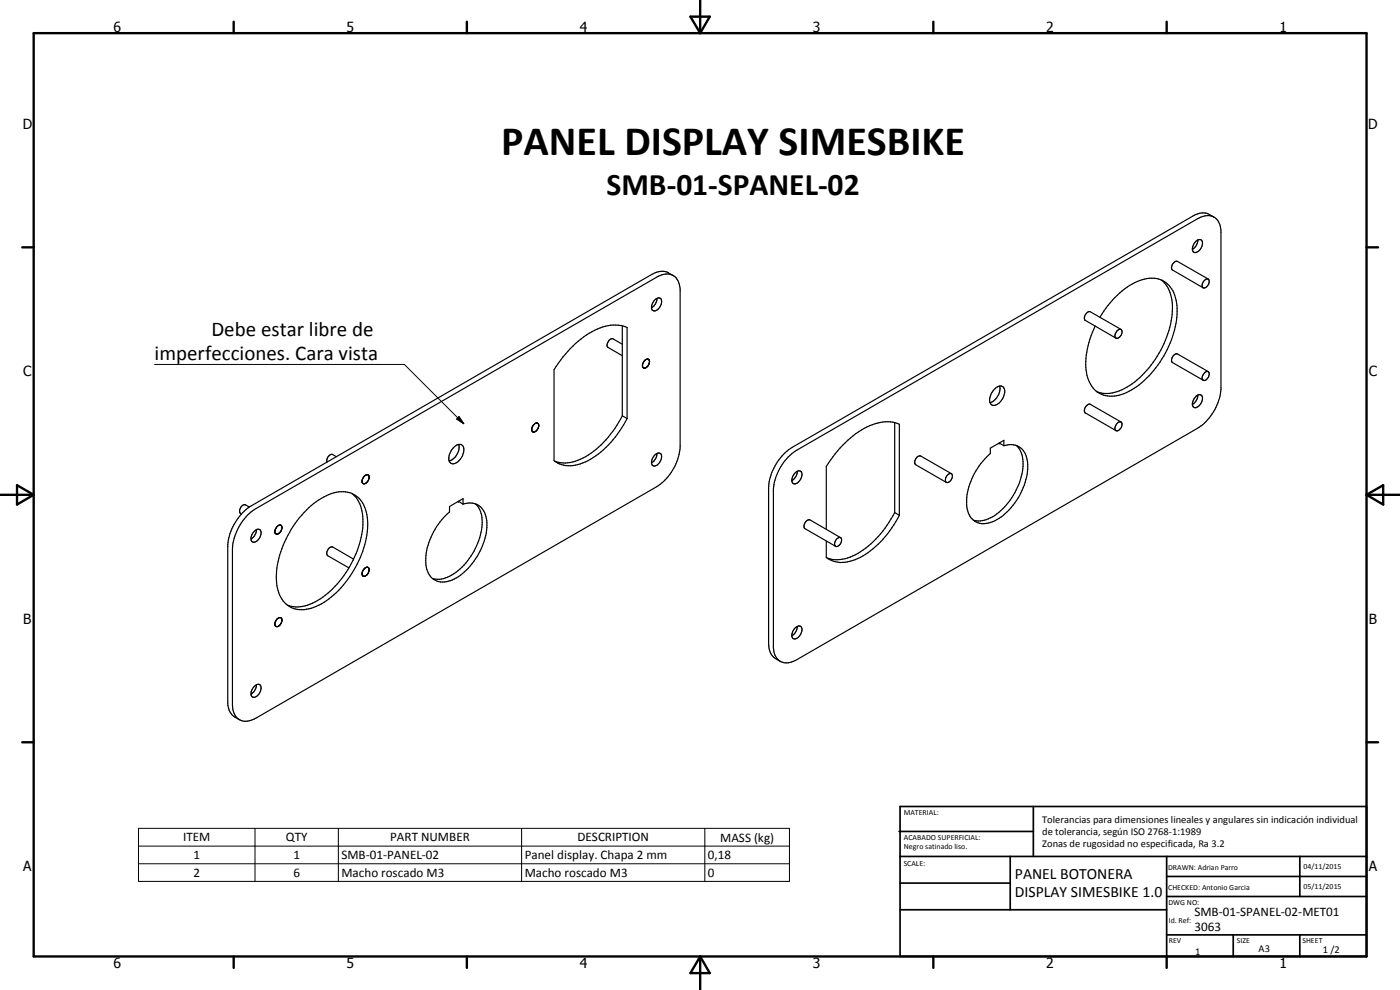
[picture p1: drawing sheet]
<svg xmlns="http://www.w3.org/2000/svg" width="420mm" height="297mm" viewBox="0 0 420 297" stroke-linecap="round" stroke-linejoin="round" font-family="sans-serif">
<g fill="none" stroke="#000" stroke-width=".35">
<path d="M359 72.3a1.06 1.06 0 0 1 1.3-.4 1.06 1.06 0 0 1 .6 1.3 2.34 2.34 0 0 1-2.7 2.4 2.57 2.57 0 0 1 .8-3.3zM359.5 72a3.2 3.2 0 0 1-1.7 2.8M364.4 65.2a4.8 4.8 0 0 0-5-1l-.9 .4-120.8 69.6a15.6 15.6 0 0 0-7 12.3v46.5a5.2 5.2 0 0 0 2 4.6l1.4 .8M186.8 97.8v27M196.4 90.1a1.11 1.11 0 0 1 1.1-.7 1.11 1.11 0 0 1 1 .8 2.64 2.64 0 0 1-2.5 3 2.15 2.15 0 0 1 .4-3.1zM197.1 89.5a3.1 3.1 0 0 1-1.6 2.8M201.8 82.6a5 5 0 0 0-4.7 .6l-120.2 69.4a15.5 15.5 0 0 0-7.1 12.2v46.6a4.3 4.3 0 0 0 4 5l1.5-.2 1.6-.8 120.2-69.4a15.8 15.8 0 0 0 7-11.6v-47.7a5.2 5.2 0 0 0-1.9-3.9l-1.6-.9a5 5 0 0 0-5 .4l-120.2 69.5a15.8 15.8 0 0 0-7 11.6v47.7a5.1 5.1 0 0 0 3.4 4.8M330.1 95.2a24.5 24.5 0 0 1 12.7-11.3 7.4 7.4 0 0 1 10.2 6.1 25.8 25.8 0 0 1-4.3 17.7 23.6 23.6 0 0 1-12.8 10.9 7.4 7.4 0 0 1-9.7-6 24.2 24.2 0 0 1 2.5-14.8M336.5 98.8l-9.3-5.2a1.67 1.67 0 0 0-1.5 2.5l9.2 5.4M336.5 98.8a1.76 1.76 0 0 1-1.6 2.7M336.5 98.8a1.69 1.69 0 0 0-1.6 .9 1.69 1.69 0 0 0 0 1.8M348.5 84a11.2 11.2 0 0 1 3.3 10.4 30.2 30.2 0 0 1-14.3 22.1 9.6 9.6 0 0 1-8.3 1"/>
<path d="M362.6 83.7l-9.2-5.3a1.67 1.67 0 0 0-1.5 2.6l9.2 5.4M362.6 83.7a1.76 1.76 0 0 1-1.5 2.7M362.6 83.7a1.75 1.75 0 0 0-1.5 2.7M171.2 104.6a20.9 20.9 0 0 1 12.9-7.1l2.2 .2 1.9 .6v27.3a27.2 27.2 0 0 1-14.1 13.6 8.1 8.1 0 0 1-7.8-1v-27.3l2.6-3.8zM186.8 103.3l-3-1.7a1.89 1.89 0 0 0-1.5 2.4l4.5 2.7M193.5 108.2a.76 .76 0 0 1 .8-.5 .76 .76 0 0 1 .6 .8 1.87 1.87 0 0 1-1.8 1.9 1.6 1.6 0 0 1 .4-2.2zM298.2 117a2.02 2.02 0 0 1 3-.8 4 4 0 0 1-3.2 5.4 2.08 2.08 0 0 1-.7-3.1zM300 115.8a4.6 4.6 0 0 1-2.9 5M359 118.9a1.1 1.1 0 0 1 1.5-.3 1.1 1.1 0 0 1 .3 1.5 3.1 3.1 0 0 1-2 2.2h-.5a1.88 1.88 0 0 1 .3-2.9zM359.5 118.5a3.2 3.2 0 0 1-1.7 2.8M362.6 111.5l-9.2-5.3a1.67 1.67 0 0 0-1.5 2.6l9.2 5.3M362.6 111.5a1.74 1.74 0 0 1-1.5 2.6"/>
<path d="M362.6 111.5a1.73 1.73 0 0 0-1.5 2.6M101 137l-1.1-.6a1.68 1.68 0 0 0-1.8 2.3M136.2 134.2a1.66 1.66 0 0 1 1.5-.9 1.66 1.66 0 0 1 1.4 1 4.4 4.4 0 0 1-3.2 4.9 1.81 1.81 0 0 1-1-2.8zM137.7 133.3a4.5 4.5 0 0 1-2.9 5M160.2 127.4a.77 .77 0 0 1 .9-.5 .77 .77 0 0 1 .6 .8 1.69 1.69 0 0 1-1.8 1.9 1.6 1.6 0 0 1 .3-2.2zM186.8 124.8a28.7 28.7 0 0 1-12.6 13 9.3 9.3 0 0 1-7.8 .5M186.8 124.8l1.4 .8M196.4 136.6a1.27 1.27 0 0 1 2-.3 2.84 2.84 0 0 1-2.2 3.5 1.62 1.62 0 0 1-.2-2.6zM197.1 136.1a3.1 3.1 0 0 1-1.6 2.8M236.5 137.1l2.7-2.1 120.2-69.3a4.3 4.3 0 0 1 6.1 .5l.6 1.3 .3 1.6v47.8a15.6 15.6 0 0 1-7 11.6l-120.2 69.4a4.4 4.4 0 0 1-5.9-.2l-.7-1.1-.5-2.2v-47.7a16.5 16.5 0 0 1 4.4-9.6zM268.5 126.8v27M297.2 134.5l4.1-2.4v1.6a5.2 5.2 0 0 1 7.1 5 19.5 19.5 0 0 1-10.4 17.8 5.3 5.3 0 0 1-7.9-5.1 20.2 20.2 0 0 1 7.1-15.3z"/>
<path d="M299.9 132.9l1.4 .8M305 133.6a8 8 0 0 1 1.9 7.8 20.2 20.2 0 0 1-9.6 14 6.8 6.8 0 0 1-5.2 .6M336.5 126.6l-.3-.1a1.85 1.85 0 0 0-1.3 2.7M336.5 126.6l-9.3-5.3a1.81 1.81 0 0 0-1.6 2.5l9.3 5.4M336.5 126.6a1.77 1.77 0 0 1-1.6 2.6M74.8 152.1l-1.1-.6a1.72 1.72 0 0 0-1.5 2.6l.3 .1M76.2 159.5a1.14 1.14 0 0 1 1.6-.7 1.14 1.14 0 0 1 .5 1.7 2.5 2.5 0 0 1-2.5 2.1 2.16 2.16 0 0 1 .4-3.1zM77 158.9a3.3 3.3 0 0 1-1.7 2.8M83.1 158l1-.5a1.59 1.59 0 0 1-.5 2.6l-.8 .1a1.53 1.53 0 0 1 .3-2.2zM91.3 153.8a17.1 17.1 0 0 1 11.8-6.3 7.5 7.5 0 0 1 7 6.9 27.2 27.2 0 0 1-6.4 20.3 19.9 19.9 0 0 1-12.4 8.2 7.4 7.4 0 0 1-8-6.5 24.3 24.3 0 0 1 3.6-16.6l1.7-2.8zM105.6 148.1a9.5 9.5 0 0 1 3.3 7.6 29.5 29.5 0 0 1-15.1 25.3 9.7 9.7 0 0 1-7.5 .6M109.3 142.9l.8-.5a.92 .92 0 0 1 .5 1.6 1.29 1.29 0 0 1-1.8 1 1.96 1.96 0 0 1 .5-2.1z"/>
<path d="M134.9 152l4.1-2.4v1.7a5 5 0 0 1 6.8 3.6 18.1 18.1 0 0 1-4.7 14.9 11.5 11.5 0 0 1-8.9 4.8 5.4 5.4 0 0 1-4.4-5.7 20.2 20.2 0 0 1 7.1-15.3zM137.6 150.4l1.4 .9M142.7 151.2a8.6 8.6 0 0 1 1.6 8.6 18.6 18.6 0 0 1-11.2 13.8l-1.8 .2-1.5-.2M238.5 142a1.15 1.15 0 0 1 1.6-.7 1.15 1.15 0 0 1 .5 1.7 2.45 2.45 0 0 1-2.4 2.1 2.15 2.15 0 0 1 .3-3.1zM239.3 141.4a3.5 3.5 0 0 1-1.7 2.8M268.5 153.8a28.6 28.6 0 0 1-13.3 13.3 9.5 9.5 0 0 1-7.1 .3M268.5 153.8l1.4 .8M269.9 154.6v-27.3a12.2 12.2 0 0 0-11.4 1.7 33.2 33.2 0 0 0-10.5 11v18.8M269.9 154.6a28 28 0 0 1-13.3 13.3 8.5 8.5 0 0 1-8.6-.6v-5M285.5 142.1l-9.2-5.3a1.69 1.69 0 0 0-1.5 2.6l9.2 5.3M285.5 142.1a1.75 1.75 0 0 1-1.5 2.6M285.5 142.1a1.76 1.76 0 0 0-1.5 2.6"/>
<path d="M106.1 167.8l-6.6-3.7a1.94 1.94 0 0 0-1.4 2.2l.3 .5 6.3 3.6M109.1 170.9l1-.7a.92 .92 0 0 1 .5 1.5 1.42 1.42 0 0 1-1.8 1.1l-.1-.9zM252.3 161.3l-9.2-5.3a1.75 1.75 0 0 0-1.5 2.6l9.2 5.3M252.3 161.3a1.72 1.72 0 0 1-1.5 2.6M252.3 161.3a1.72 1.72 0 0 0-1.5 2.6M83.1 185.8l1-.5a1.51 1.51 0 0 1-.3 2.4l-.5 .3a.87 .87 0 0 1-.9-.5 .87 .87 0 0 1 .3-1zM238.5 188.5a1.11 1.11 0 0 1 1.1-.7 1.11 1.11 0 0 1 1.1 .8 2.83 2.83 0 0 1-2.4 3.1 1.29 1.29 0 0 1-.5-2zM239.3 188a3.3 3.3 0 0 1-1.7 2.8M76.2 206a1.2 1.2 0 0 1 2-.3 2.74 2.74 0 0 1-2.2 3.5 1.27 1.27 0 0 1-.5-2zM77 205.5a3.2 3.2 0 0 1-1.7 2.8"/>
</g>
<g fill="#000">
<circle cx="299.9" cy="132.9" r=".18"/>
<circle cx="137.6" cy="150.4" r=".18"/>
</g>
<g fill="none" stroke="#000" stroke-width=".71">
<path d="M10.1 9.9h400v277.1h-400zM70.1 6.5v3.4M140.1 6.5v3.4M207.2 5h5.8l-2.9 4.9zM210.1 0v9.9M280.1 6.5v3.4M350.1 6.5v3.4M6.7 74.2h3.4M410.1 74.2h3.5M.1 148.5h10M5.1 145.6l5 2.9-5 2.9zM410.1 148.5h10"/>
<path d="M410.1 148.5l5-2.9v5.8zM6.7 222.7h3.4M410.1 222.7h3.5M70.1 287v3.4M140.1 287v3.4M210.1 287v10M210.1 287l2.9 5h-5.8zM280.1 287v3.4M350.1 287v3.4"/>
</g>
<g fill="none" stroke="#000" stroke-width=".51">
<path d="M269.8 249.5h40.3M270.1 242h140v45h-140zM270.1 257h140M303.2 257v16M310.1 242v15M350.1 257v30M390.1 257v12M270.1 265h33.1M270.1 273h80M350.1 269h60M350.1 263h60M350.1 280.5h60"/>
<path d="M370.1 280.5v6.5M390.1 280.5v6.5"/>
</g>
<path d="M46.4 109.3h75l17.8 17.8M137.7 125l1.5 2.1-2.1-1.4zM41.6 248.5h195.3v16h-195.3zM41.6 253.9h195.3M41.6 259.2h195.3M76.5 248.5v16M101.5 248.5v16M156.5 248.5v16M211.5 248.5v16" fill="none" stroke="#000" stroke-width=".3"/>
<path d="M137.7 125l1.5 2.1-2.1-1.4z" fill="#000"/>
<text font-size="12.6" x="150.4" y="46.7">PANEL DISPLAY SIMESBIKE</text>
<text font-size="9.4" x="182.1" y="58.4">SMB-01-SPANEL-02</text>
<g font-size="6.3">
<text x="63.4" y="100.8">Debe estar libre de</text>
<text x="46.4" y="108">imperfecciones. Cara vista</text>
</g>
<g font-size="4.7">
<text x="304.6" y="263.8">PANEL BOTONERA</text>
<text x="304.6" y="269.2">DISPLAY SIMESBIKE 1.0</text>
</g>
<g font-size="4.2">
<text x="34" y="9.6">6</text>
<text x="104" y="9.6">5</text>
<text x="174" y="9.6">4</text>
<text x="244" y="9.6">3</text>
<text x="314" y="9.6">2</text>
<text x="384" y="9.6">1</text>
<text x="6.8" y="38.7">D</text>
<text x="410.6" y="38.7">D</text>
<text x="7" y="112.9">C</text>
<text x="410.8" y="112.9">C</text>
<text x="7" y="187.1">B</text>
<text x="410.8" y="187.1">B</text>
<text x="7" y="261.4">A</text>
<text x="410.8" y="261.4">A</text>
<text x="34" y="290.4">6</text>
<text x="104" y="290.4">5</text>
<text x="174" y="290.4">4</text>
<text x="244" y="290.4">3</text>
<text x="314" y="290.4">2</text>
<text x="384" y="290.4">1</text>
</g>
<g font-size="3.9">
<text x="55" y="252.5">ITEM</text>
<text x="58.1" y="257.8">1</text>
<text x="85.8" y="252.5">QTY</text>
<text x="88.1" y="257.8">1</text>
<text x="102.5" y="257.8">SMB-01-PANEL-02</text>
<text x="117.1" y="252.5">PART NUMBER</text>
<text x="157.5" y="257.9">Panel display. Chapa 2 mm</text>
<text x="173.3" y="252.5">DESCRIPTION</text>
<text x="212.4" y="257.8">0,18</text>
<text x="216.1" y="252.6">MASS (kg)</text>
<text x="58.1" y="263.1">2</text>
<text x="88.1" y="263.1">6</text>
<text x="102.5" y="263.2">Macho roscado M3</text>
<text x="157.5" y="263.2">Macho roscado M3</text>
<text x="212.4" y="263.1">0</text>
<text x="358.5" y="275">SMB-01-SPANEL-02-MET01</text>
<text x="358.5" y="279.4">3063</text>
</g>
<g font-size="3.1">
<text x="312.7" y="246.8">Tolerancias para dimensiones lineales y angulares sin indicación individual</text>
<text x="312.7" y="250.4">de tolerancia, según ISO 2768-1:1989</text>
<text x="312.7" y="254">Zonas de rugosidad no especificada, Ra 3.2</text>
<text x="358.7" y="286.5">1</text>
<text x="377.7" y="285.6">A3</text>
<text x="397" y="285.9">1 /2</text>
</g>
<g font-size="2.4">
<text x="271.2" y="244.4">MATERIAL:</text>
<text x="271.3" y="252">ACABADO SUPERFICIAL:</text>
<text x="271.3" y="254.6">Negro satinado liso.</text>
<text x="271.2" y="259.7">SCALE:</text>
<text x="350.6" y="261">DRAWN: Adrian Parro</text>
<text x="391.2" y="260.6">04/11/2015</text>
<text x="350.6" y="267">CHECKED: Antonio Garcia</text>
<text x="391.2" y="266.7">05/11/2015</text>
<text x="350.6" y="271.4">DWG NO:</text>
<text x="350.8" y="276.9">Id. Ref:</text>
<text x="350.8" y="282.8">REV</text>
<text x="371.2" y="282.9">SIZE</text>
<text x="390.9" y="282.9">SHEET</text>
</g>
</svg>
